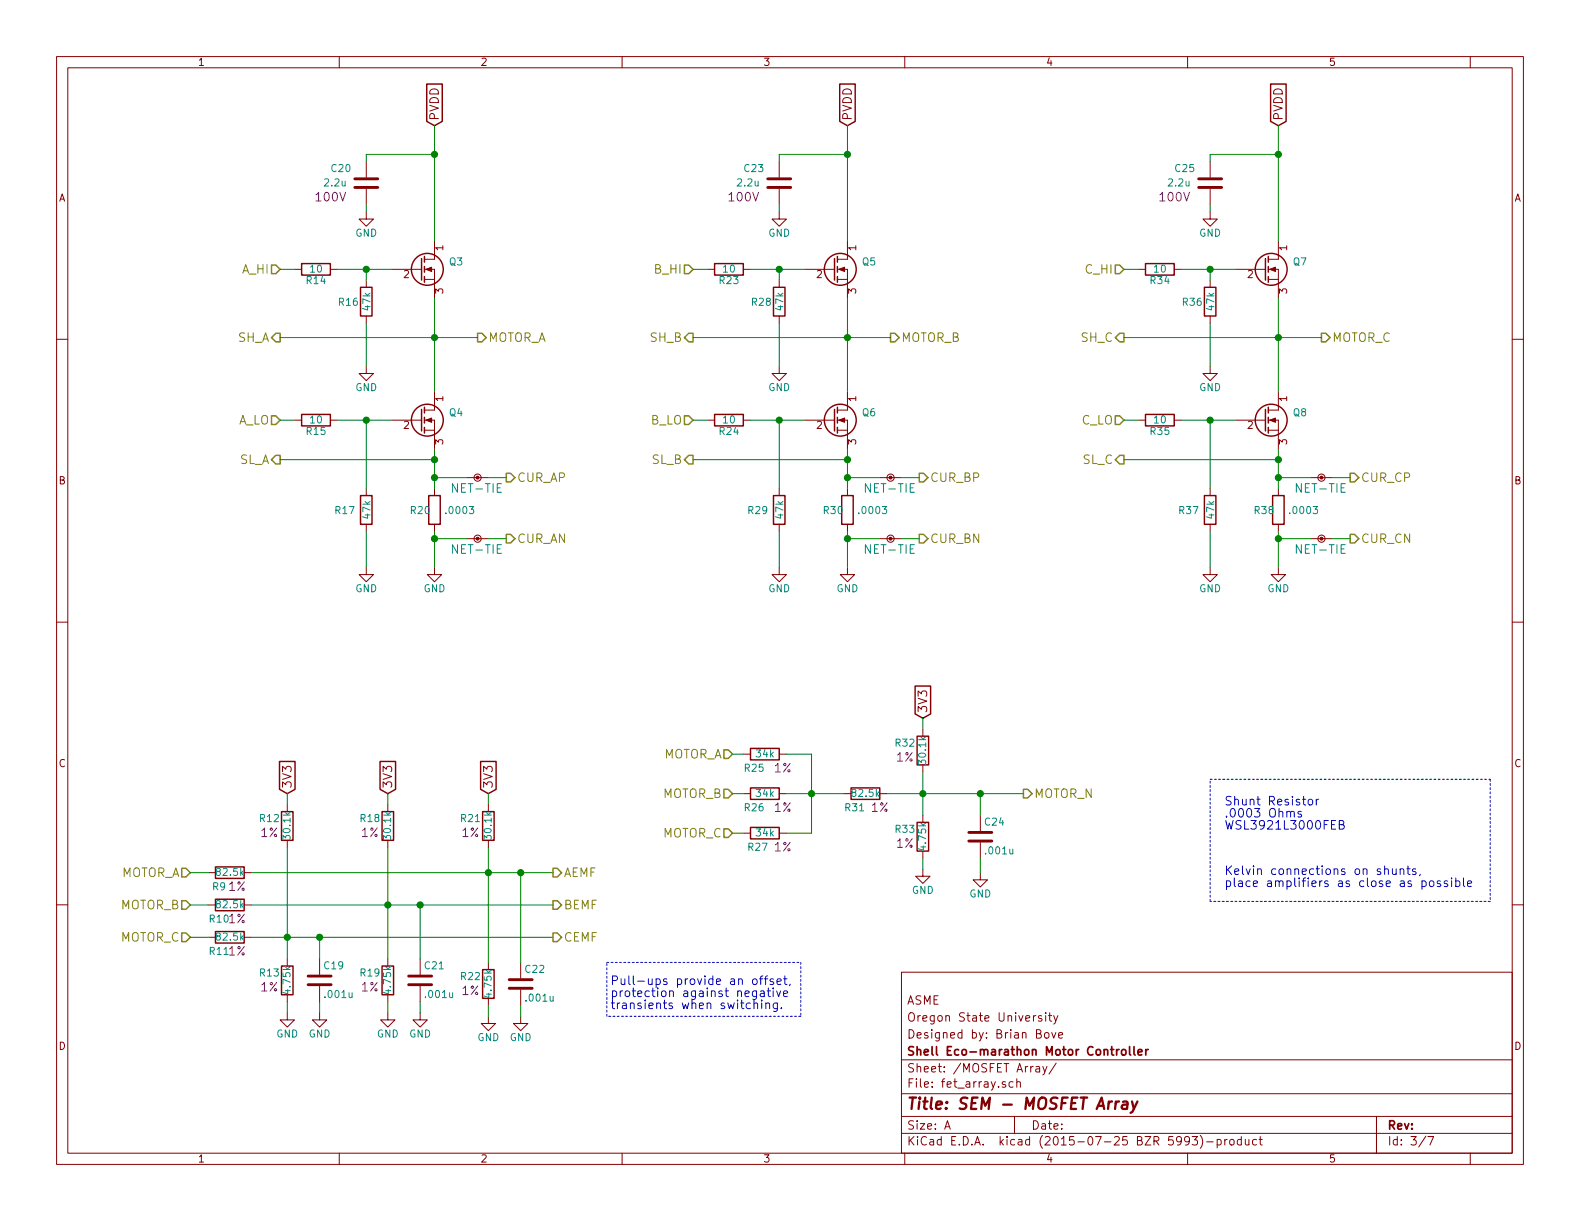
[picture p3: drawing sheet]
EESchema Schematic File Version 2
LIBS:power
LIBS:device
LIBS:transistors
LIBS:conn
LIBS:linear
LIBS:regul
LIBS:74xx
LIBS:cmos4000
LIBS:adc-dac
LIBS:memory
LIBS:xilinx
LIBS:microcontrollers
LIBS:dsp
LIBS:microchip
LIBS:analog_switches
LIBS:motorola
LIBS:texas
LIBS:intel
LIBS:audio
LIBS:interface
LIBS:digital-audio
LIBS:philips
LIBS:display
LIBS:cypress
LIBS:siliconi
LIBS:opto
LIBS:atmel
LIBS:contrib
LIBS:valves
LIBS:borniers
LIBS:drv8303
LIBS:dual-pmos
LIBS:net-tie
LIBS:ad8691
LIBS:drv8301
LIBS:tlv62566
LIBS:mcp9700
LIBS:st-shield-rev1-cache
EELAYER 25 0
EELAYER END
$Descr A 11000 8500
encoding utf-8
Sheet 3 7
Title "SEM - MOSFET Array"
Date ""
Rev ""
Comp "Shell Eco-marathon Motor Controller"
Comment1 "Designed by: Brian Bove"
Comment2 "Oregon State University"
Comment3 "ASME"
Comment4 ""
$EndDescr
$Comp
L Q_NMOS_DGS Q3
U 1 1
P 2925 1875
F 0 "Q3" H 3225 1925 50  0000 R CNN
F 1 "Q_NMOS_DGS" H 3575 1825 50  0001 R CNN
F 2 "" H 3125 1975 29  0001 C CNN
F 3 "" H 2925 1875 60  0000 C CNN
	1    2925 1875
	1    0    0    -1  
$EndComp
$Comp
L Q_NMOS_DGS Q4
U 1 1
P 2925 2925
F 0 "Q4" H 3225 2975 50  0000 R CNN
F 1 "Q_NMOS_DGS" H 3575 2875 50  0001 R CNN
F 2 "" H 3125 3025 29  0001 C CNN
F 3 "" H 2925 2925 60  0000 C CNN
	1    2925 2925
	1    0    0    -1  
$EndComp
$Comp
L R R14
U 1 1
P 2200 1875
F 0 "R14" V 2280 1875 50  0000 C CNN
F 1 "10" V 2200 1875 50  0000 C CNN
F 2 "" V 2130 1875 30  0001 C CNN
F 3 "" H 2200 1875 30  0000 C CNN
	1    2200 1875
	0    1    1    0   
$EndComp
$Comp
L R R15
U 1 1
P 2200 2925
F 0 "R15" V 2280 2925 50  0000 C CNN
F 1 "10" V 2200 2925 50  0000 C CNN
F 2 "" V 2130 2925 30  0001 C CNN
F 3 "" H 2200 2925 30  0000 C CNN
	1    2200 2925
	0    1    1    0   
$EndComp
$Comp
L R R16
U 1 1
P 2550 2100
F 0 "R16" H 2675 2100 50  0000 C CNN
F 1 "47k" V 2550 2100 50  0000 C CNN
F 2 "" V 2480 2100 30  0001 C CNN
F 3 "" H 2550 2100 30  0000 C CNN
	1    2550 2100
	-1   0    0    1   
$EndComp
$Comp
L R R17
U 1 1
P 2550 3550
F 0 "R17" H 2700 3550 50  0000 C CNN
F 1 "47k" V 2550 3550 50  0000 C CNN
F 2 "" V 2480 3550 30  0001 C CNN
F 3 "" H 2550 3550 30  0000 C CNN
	1    2550 3550
	-1   0    0    1   
$EndComp
$Comp
L R R20
U 1 1
P 3025 3550
F 0 "R20" H 3125 3550 50  0000 C CNN
F 1 ".0003" H 2850 3550 50  0000 C CNN
F 2 "" V 2955 3550 30  0001 C CNN
F 3 "" H 3025 3550 30  0000 C CNN
	1    3025 3550
	-1   0    0    1   
$EndComp
Text HLabel 3325 2350 2    60   Output ~ 0
MOTOR_A
$Comp
L GND #PWR022
U 1 1
P 3025 3950
F 0 "#PWR022" H 3025 3700 50  0001 C CNN
F 1 "GND" H 3025 3800 50  0000 C CNN
F 2 "" H 3025 3950 60  0000 C CNN
F 3 "" H 3025 3950 60  0000 C CNN
	1    3025 3950
	1    0    0    -1  
$EndComp
$Comp
L GND #PWR023
U 1 1
P 2550 3950
F 0 "#PWR023" H 2550 3700 50  0001 C CNN
F 1 "GND" H 2550 3800 50  0000 C CNN
F 2 "" H 2550 3950 60  0000 C CNN
F 3 "" H 2550 3950 60  0000 C CNN
	1    2550 3950
	1    0    0    -1  
$EndComp
$Comp
L GND #PWR024
U 1 1
P 2550 2550
F 0 "#PWR024" H 2550 2300 50  0001 C CNN
F 1 "GND" H 2550 2400 50  0000 C CNN
F 2 "" H 2550 2550 60  0000 C CNN
F 3 "" H 2550 2550 60  0000 C CNN
	1    2550 2550
	1    0    0    -1  
$EndComp
Text HLabel 1950 2925 0    60   Input ~ 0
A_LO
Text HLabel 1950 1875 0    60   Input ~ 0
A_HI
Text GLabel 3025 875  1    60   Input ~ 0
PVDD
Text Notes 8525 5775 0    60   ~ 0
Shunt Resistor\n.0003 Ohms\nWSL3921L3000FEB
$Comp
L C C20
U 1 1
P 2550 1275
F 0 "C20" H 2300 1375 50  0000 L CNN
F 1 "2.2u" H 2250 1275 50  0000 L CNN
F 2 "" H 2588 1125 30  0001 C CNN
F 3 "" H 2550 1275 60  0000 C CNN
F 4 "100V" H 2300 1175 60  0000 C CNN "Rating"
	1    2550 1275
	1    0    0    -1  
$EndComp
$Comp
L GND #PWR025
U 1 1
P 2550 1475
F 0 "#PWR025" H 2550 1225 50  0001 C CNN
F 1 "GND" H 2550 1325 50  0000 C CNN
F 2 "" H 2550 1475 60  0000 C CNN
F 3 "" H 2550 1475 60  0000 C CNN
	1    2550 1475
	1    0    0    -1  
$EndComp
$Comp
L NET-TIE W2
U 1 1
P 3325 3750
F 0 "W2" H 3336 3589 60  0001 C CNN
F 1 "NET-TIE" H 3319 3672 60  0000 C CNN
F 2 "" H 3325 3750 60  0001 C CNN
F 3 "" H 3325 3750 60  0000 C CNN
	1    3325 3750
	1    0    0    -1  
$EndComp
Text HLabel 3525 3750 2    60   Output ~ 0
CUR_AN
$Comp
L NET-TIE W1
U 1 1
P 3325 3325
F 0 "W1" H 3336 3164 60  0001 C CNN
F 1 "NET-TIE" H 3319 3247 60  0000 C CNN
F 2 "" H 3325 3325 60  0001 C CNN
F 3 "" H 3325 3325 60  0000 C CNN
	1    3325 3325
	1    0    0    -1  
$EndComp
Text HLabel 3525 3325 2    60   Output ~ 0
CUR_AP
Text HLabel 1950 3200 0    60   Output ~ 0
SL_A
Text HLabel 1950 2350 0    60   Output ~ 0
SH_A
Text Notes 8525 6175 0    60   ~ 0
Kelvin connections on shunts,\nplace amplifiers as close as possible
$Comp
L Q_NMOS_DGS Q5
U 1 1
P 5800 1875
F 0 "Q5" H 6100 1925 50  0000 R CNN
F 1 "Q_NMOS_DGS" H 6450 1825 50  0001 R CNN
F 2 "" H 6000 1975 29  0001 C CNN
F 3 "" H 5800 1875 60  0000 C CNN
	1    5800 1875
	1    0    0    -1  
$EndComp
$Comp
L Q_NMOS_DGS Q6
U 1 1
P 5800 2925
F 0 "Q6" H 6100 2975 50  0000 R CNN
F 1 "Q_NMOS_DGS" H 6450 2875 50  0001 R CNN
F 2 "" H 6000 3025 29  0001 C CNN
F 3 "" H 5800 2925 60  0000 C CNN
	1    5800 2925
	1    0    0    -1  
$EndComp
$Comp
L R R23
U 1 1
P 5075 1875
F 0 "R23" V 5155 1875 50  0000 C CNN
F 1 "10" V 5075 1875 50  0000 C CNN
F 2 "" V 5005 1875 30  0001 C CNN
F 3 "" H 5075 1875 30  0000 C CNN
	1    5075 1875
	0    1    1    0   
$EndComp
$Comp
L R R24
U 1 1
P 5075 2925
F 0 "R24" V 5155 2925 50  0000 C CNN
F 1 "10" V 5075 2925 50  0000 C CNN
F 2 "" V 5005 2925 30  0001 C CNN
F 3 "" H 5075 2925 30  0000 C CNN
	1    5075 2925
	0    1    1    0   
$EndComp
$Comp
L R R28
U 1 1
P 5425 2100
F 0 "R28" H 5550 2100 50  0000 C CNN
F 1 "47k" V 5425 2100 50  0000 C CNN
F 2 "" V 5355 2100 30  0001 C CNN
F 3 "" H 5425 2100 30  0000 C CNN
	1    5425 2100
	-1   0    0    1   
$EndComp
$Comp
L R R29
U 1 1
P 5425 3550
F 0 "R29" H 5575 3550 50  0000 C CNN
F 1 "47k" V 5425 3550 50  0000 C CNN
F 2 "" V 5355 3550 30  0001 C CNN
F 3 "" H 5425 3550 30  0000 C CNN
	1    5425 3550
	-1   0    0    1   
$EndComp
$Comp
L R R30
U 1 1
P 5900 3550
F 0 "R30" H 6000 3550 50  0000 C CNN
F 1 ".0003" H 5725 3550 50  0000 C CNN
F 2 "" V 5830 3550 30  0001 C CNN
F 3 "" H 5900 3550 30  0000 C CNN
	1    5900 3550
	-1   0    0    1   
$EndComp
Text HLabel 6200 2350 2    60   Output ~ 0
MOTOR_B
$Comp
L GND #PWR026
U 1 1
P 5900 3950
F 0 "#PWR026" H 5900 3700 50  0001 C CNN
F 1 "GND" H 5900 3800 50  0000 C CNN
F 2 "" H 5900 3950 60  0000 C CNN
F 3 "" H 5900 3950 60  0000 C CNN
	1    5900 3950
	1    0    0    -1  
$EndComp
$Comp
L GND #PWR027
U 1 1
P 5425 3950
F 0 "#PWR027" H 5425 3700 50  0001 C CNN
F 1 "GND" H 5425 3800 50  0000 C CNN
F 2 "" H 5425 3950 60  0000 C CNN
F 3 "" H 5425 3950 60  0000 C CNN
	1    5425 3950
	1    0    0    -1  
$EndComp
$Comp
L GND #PWR028
U 1 1
P 5425 2550
F 0 "#PWR028" H 5425 2300 50  0001 C CNN
F 1 "GND" H 5425 2400 50  0000 C CNN
F 2 "" H 5425 2550 60  0000 C CNN
F 3 "" H 5425 2550 60  0000 C CNN
	1    5425 2550
	1    0    0    -1  
$EndComp
Text HLabel 4825 2925 0    60   Input ~ 0
B_LO
Text HLabel 4825 1875 0    60   Input ~ 0
B_HI
Text GLabel 5900 875  1    60   Input ~ 0
PVDD
$Comp
L C C23
U 1 1
P 5425 1275
F 0 "C23" H 5175 1375 50  0000 L CNN
F 1 "2.2u" H 5125 1275 50  0000 L CNN
F 2 "" H 5463 1125 30  0001 C CNN
F 3 "" H 5425 1275 60  0000 C CNN
F 4 "100V" H 5175 1175 60  0000 C CNN "Rating"
	1    5425 1275
	1    0    0    -1  
$EndComp
$Comp
L GND #PWR029
U 1 1
P 5425 1475
F 0 "#PWR029" H 5425 1225 50  0001 C CNN
F 1 "GND" H 5425 1325 50  0000 C CNN
F 2 "" H 5425 1475 60  0000 C CNN
F 3 "" H 5425 1475 60  0000 C CNN
	1    5425 1475
	1    0    0    -1  
$EndComp
$Comp
L NET-TIE W4
U 1 1
P 6200 3750
F 0 "W4" H 6211 3589 60  0001 C CNN
F 1 "NET-TIE" H 6194 3672 60  0000 C CNN
F 2 "" H 6200 3750 60  0001 C CNN
F 3 "" H 6200 3750 60  0000 C CNN
	1    6200 3750
	1    0    0    -1  
$EndComp
Text HLabel 6400 3750 2    60   Output ~ 0
CUR_BN
$Comp
L NET-TIE W3
U 1 1
P 6200 3325
F 0 "W3" H 6211 3164 60  0001 C CNN
F 1 "NET-TIE" H 6194 3247 60  0000 C CNN
F 2 "" H 6200 3325 60  0001 C CNN
F 3 "" H 6200 3325 60  0000 C CNN
	1    6200 3325
	1    0    0    -1  
$EndComp
Text HLabel 6400 3325 2    60   Output ~ 0
CUR_BP
Text HLabel 4825 3200 0    60   Output ~ 0
SL_B
Text HLabel 4825 2350 0    60   Output ~ 0
SH_B
$Comp
L Q_NMOS_DGS Q7
U 1 1
P 8800 1875
F 0 "Q7" H 9100 1925 50  0000 R CNN
F 1 "Q_NMOS_DGS" H 9450 1825 50  0001 R CNN
F 2 "" H 9000 1975 29  0001 C CNN
F 3 "" H 8800 1875 60  0000 C CNN
	1    8800 1875
	1    0    0    -1  
$EndComp
$Comp
L Q_NMOS_DGS Q8
U 1 1
P 8800 2925
F 0 "Q8" H 9100 2975 50  0000 R CNN
F 1 "Q_NMOS_DGS" H 9450 2875 50  0001 R CNN
F 2 "" H 9000 3025 29  0001 C CNN
F 3 "" H 8800 2925 60  0000 C CNN
	1    8800 2925
	1    0    0    -1  
$EndComp
$Comp
L R R34
U 1 1
P 8075 1875
F 0 "R34" V 8155 1875 50  0000 C CNN
F 1 "10" V 8075 1875 50  0000 C CNN
F 2 "" V 8005 1875 30  0001 C CNN
F 3 "" H 8075 1875 30  0000 C CNN
	1    8075 1875
	0    1    1    0   
$EndComp
$Comp
L R R35
U 1 1
P 8075 2925
F 0 "R35" V 8155 2925 50  0000 C CNN
F 1 "10" V 8075 2925 50  0000 C CNN
F 2 "" V 8005 2925 30  0001 C CNN
F 3 "" H 8075 2925 30  0000 C CNN
	1    8075 2925
	0    1    1    0   
$EndComp
$Comp
L R R36
U 1 1
P 8425 2100
F 0 "R36" H 8550 2100 50  0000 C CNN
F 1 "47k" V 8425 2100 50  0000 C CNN
F 2 "" V 8355 2100 30  0001 C CNN
F 3 "" H 8425 2100 30  0000 C CNN
	1    8425 2100
	-1   0    0    1   
$EndComp
$Comp
L R R37
U 1 1
P 8425 3550
F 0 "R37" H 8575 3550 50  0000 C CNN
F 1 "47k" V 8425 3550 50  0000 C CNN
F 2 "" V 8355 3550 30  0001 C CNN
F 3 "" H 8425 3550 30  0000 C CNN
	1    8425 3550
	-1   0    0    1   
$EndComp
$Comp
L R R38
U 1 1
P 8900 3550
F 0 "R38" H 9000 3550 50  0000 C CNN
F 1 ".0003" H 8725 3550 50  0000 C CNN
F 2 "" V 8830 3550 30  0001 C CNN
F 3 "" H 8900 3550 30  0000 C CNN
	1    8900 3550
	-1   0    0    1   
$EndComp
Text HLabel 9200 2350 2    60   Output ~ 0
MOTOR_C
$Comp
L GND #PWR030
U 1 1
P 8900 3950
F 0 "#PWR030" H 8900 3700 50  0001 C CNN
F 1 "GND" H 8900 3800 50  0000 C CNN
F 2 "" H 8900 3950 60  0000 C CNN
F 3 "" H 8900 3950 60  0000 C CNN
	1    8900 3950
	1    0    0    -1  
$EndComp
$Comp
L GND #PWR031
U 1 1
P 8425 3950
F 0 "#PWR031" H 8425 3700 50  0001 C CNN
F 1 "GND" H 8425 3800 50  0000 C CNN
F 2 "" H 8425 3950 60  0000 C CNN
F 3 "" H 8425 3950 60  0000 C CNN
	1    8425 3950
	1    0    0    -1  
$EndComp
$Comp
L GND #PWR032
U 1 1
P 8425 2550
F 0 "#PWR032" H 8425 2300 50  0001 C CNN
F 1 "GND" H 8425 2400 50  0000 C CNN
F 2 "" H 8425 2550 60  0000 C CNN
F 3 "" H 8425 2550 60  0000 C CNN
	1    8425 2550
	1    0    0    -1  
$EndComp
Text HLabel 7825 2925 0    60   Input ~ 0
C_LO
Text HLabel 7825 1875 0    60   Input ~ 0
C_HI
Text GLabel 8900 875  1    60   Input ~ 0
PVDD
$Comp
L C C25
U 1 1
P 8425 1275
F 0 "C25" H 8175 1375 50  0000 L CNN
F 1 "2.2u" H 8125 1275 50  0000 L CNN
F 2 "" H 8463 1125 30  0001 C CNN
F 3 "" H 8425 1275 60  0000 C CNN
F 4 "100V" H 8175 1175 60  0000 C CNN "Rating"
	1    8425 1275
	1    0    0    -1  
$EndComp
$Comp
L GND #PWR033
U 1 1
P 8425 1475
F 0 "#PWR033" H 8425 1225 50  0001 C CNN
F 1 "GND" H 8425 1325 50  0000 C CNN
F 2 "" H 8425 1475 60  0000 C CNN
F 3 "" H 8425 1475 60  0000 C CNN
	1    8425 1475
	1    0    0    -1  
$EndComp
$Comp
L NET-TIE W6
U 1 1
P 9200 3750
F 0 "W6" H 9211 3589 60  0001 C CNN
F 1 "NET-TIE" H 9194 3672 60  0000 C CNN
F 2 "" H 9200 3750 60  0001 C CNN
F 3 "" H 9200 3750 60  0000 C CNN
	1    9200 3750
	1    0    0    -1  
$EndComp
Text HLabel 9400 3750 2    60   Output ~ 0
CUR_CN
$Comp
L NET-TIE W5
U 1 1
P 9200 3325
F 0 "W5" H 9211 3164 60  0001 C CNN
F 1 "NET-TIE" H 9194 3247 60  0000 C CNN
F 2 "" H 9200 3325 60  0001 C CNN
F 3 "" H 9200 3325 60  0000 C CNN
	1    9200 3325
	1    0    0    -1  
$EndComp
Text HLabel 9400 3325 2    60   Output ~ 0
CUR_CP
Text HLabel 7825 3200 0    60   Output ~ 0
SL_C
Text HLabel 7825 2350 0    60   Output ~ 0
SH_C
$Comp
L R R25
U 1 1
P 5325 5250
F 0 "R25" V 5425 5175 50  0000 C CNN
F 1 "34k" V 5325 5250 50  0000 C CNN
F 2 "" V 5255 5250 30  0001 C CNN
F 3 "" H 5325 5250 30  0000 C CNN
F 4 "1%" V 5425 5375 60  0000 C CNN "Tolerance"
	1    5325 5250
	0    1    1    0   
$EndComp
$Comp
L R R26
U 1 1
P 5325 5525
F 0 "R26" V 5425 5450 50  0000 C CNN
F 1 "34k" V 5325 5525 50  0000 C CNN
F 2 "" V 5255 5525 30  0001 C CNN
F 3 "" H 5325 5525 30  0000 C CNN
F 4 "1%" V 5425 5650 60  0000 C CNN "Tolerance"
	1    5325 5525
	0    1    1    0   
$EndComp
$Comp
L R R27
U 1 1
P 5325 5800
F 0 "R27" V 5425 5750 50  0000 C CNN
F 1 "34k" V 5325 5800 50  0000 C CNN
F 2 "" V 5255 5800 30  0001 C CNN
F 3 "" H 5325 5800 30  0000 C CNN
F 4 "1%" V 5425 5925 60  0000 C CNN "Tolerance"
	1    5325 5800
	0    1    1    0   
$EndComp
$Comp
L C C24
U 1 1
P 6825 5825
F 0 "C24" H 6850 5925 50  0000 L CNN
F 1 ".001u" H 6850 5725 50  0000 L CNN
F 2 "" H 6863 5675 30  0001 C CNN
F 3 "" H 6825 5825 60  0000 C CNN
	1    6825 5825
	1    0    0    -1  
$EndComp
$Comp
L GND #PWR034
U 1 1
P 6825 6075
F 0 "#PWR034" H 6825 5825 50  0001 C CNN
F 1 "GND" H 6825 5925 50  0000 C CNN
F 2 "" H 6825 6075 60  0000 C CNN
F 3 "" H 6825 6075 60  0000 C CNN
	1    6825 6075
	1    0    0    -1  
$EndComp
$Comp
L GND #PWR035
U 1 1
P 6425 6050
F 0 "#PWR035" H 6425 5800 50  0001 C CNN
F 1 "GND" H 6425 5900 50  0000 C CNN
F 2 "" H 6425 6050 60  0000 C CNN
F 3 "" H 6425 6050 60  0000 C CNN
	1    6425 6050
	1    0    0    -1  
$EndComp
Text GLabel 6425 5000 1    60   Input ~ 0
3V3
Text HLabel 7125 5525 2    60   Output ~ 0
MOTOR_N
Text HLabel 5100 5250 0    60   Input ~ 0
MOTOR_A
Text HLabel 5100 5525 0    60   Input ~ 0
MOTOR_B
Text HLabel 5100 5800 0    60   Input ~ 0
MOTOR_C
Text HLabel 1325 6075 0    60   Input ~ 0
MOTOR_A
Text HLabel 1325 6300 0    60   Input ~ 0
MOTOR_B
Text HLabel 1325 6525 0    60   Input ~ 0
MOTOR_C
$Comp
L R R11
U 1 1
P 1600 6525
F 0 "R11" V 1700 6450 50  0000 C CNN
F 1 "82.5k" V 1600 6525 50  0000 C CNN
F 2 "" V 1530 6525 30  0001 C CNN
F 3 "" H 1600 6525 30  0000 C CNN
F 4 "1%" V 1700 6575 60  0000 C CNN "Tolerance"
	1    1600 6525
	0    1    1    0   
$EndComp
$Comp
L R R13
U 1 1
P 2000 6825
F 0 "R13" H 1875 6875 50  0000 C CNN
F 1 "4.75k" V 2000 6825 50  0000 C CNN
F 2 "" V 1930 6825 30  0001 C CNN
F 3 "" H 2000 6825 30  0000 C CNN
F 4 "1%" H 1875 6775 60  0000 C CNN "Tolerance"
	1    2000 6825
	1    0    0    -1  
$EndComp
$Comp
L R R12
U 1 1
P 2000 5750
F 0 "R12" H 1875 5800 50  0000 C CNN
F 1 "30.1k" V 2000 5750 50  0000 C CNN
F 2 "" V 1930 5750 30  0001 C CNN
F 3 "" H 2000 5750 30  0000 C CNN
F 4 "1%" H 1875 5700 60  0000 C CNN "Tolerance"
	1    2000 5750
	1    0    0    -1  
$EndComp
$Comp
L C C19
U 1 1
P 2225 6825
F 0 "C19" H 2250 6925 50  0000 L CNN
F 1 ".001u" H 2250 6725 50  0000 L CNN
F 2 "" H 2263 6675 30  0001 C CNN
F 3 "" H 2225 6825 60  0000 C CNN
	1    2225 6825
	1    0    0    -1  
$EndComp
$Comp
L GND #PWR036
U 1 1
P 2000 7050
F 0 "#PWR036" H 2000 6800 50  0001 C CNN
F 1 "GND" H 2000 6900 50  0000 C CNN
F 2 "" H 2000 7050 60  0000 C CNN
F 3 "" H 2000 7050 60  0000 C CNN
	1    2000 7050
	1    0    0    -1  
$EndComp
Text GLabel 3400 5525 1    60   Input ~ 0
3V3
Wire Wire Line
	3025 2075 3025 2725
Wire Wire Line
	3025 3125 3025 3400
Wire Wire Line
	2350 2925 2725 2925
Wire Wire Line
	2350 1875 2725 1875
Wire Wire Line
	1950 2350 3325 2350
Wire Wire Line
	2550 2250 2550 2550
Wire Wire Line
	3025 3700 3025 3950
Wire Wire Line
	3025 875  3025 1675
Wire Wire Line
	2050 2925 1950 2925
Wire Wire Line
	2050 1875 1950 1875
Wire Wire Line
	2550 1425 2550 1475
Wire Wire Line
	2550 1125 2550 1075
Connection ~ 3025 1075
Wire Wire Line
	3250 3750 3025 3750
Connection ~ 3025 3750
Wire Wire Line
	3400 3750 3525 3750
Wire Wire Line
	3025 3325 3250 3325
Connection ~ 3025 3325
Wire Wire Line
	3400 3325 3525 3325
Wire Wire Line
	1950 3200 3025 3200
Connection ~ 3025 3200
Wire Wire Line
	2550 3400 2550 2925
Connection ~ 2550 2925
Wire Wire Line
	2550 3700 2550 3950
Connection ~ 3025 2350
Wire Wire Line
	2550 1950 2550 1875
Connection ~ 2550 1875
Wire Wire Line
	5900 2075 5900 2725
Wire Wire Line
	5900 3125 5900 3400
Wire Wire Line
	5225 2925 5600 2925
Wire Wire Line
	5225 1875 5600 1875
Wire Wire Line
	4825 2350 6200 2350
Wire Wire Line
	5425 2250 5425 2550
Wire Wire Line
	5900 3700 5900 3950
Wire Wire Line
	5900 875  5900 1675
Wire Wire Line
	4925 2925 4825 2925
Wire Wire Line
	4925 1875 4825 1875
Wire Wire Line
	5425 1425 5425 1475
Wire Wire Line
	5425 1125 5425 1075
Connection ~ 5900 1075
Wire Wire Line
	6125 3750 5900 3750
Connection ~ 5900 3750
Wire Wire Line
	6275 3750 6400 3750
Wire Wire Line
	5900 3325 6125 3325
Connection ~ 5900 3325
Wire Wire Line
	6275 3325 6400 3325
Wire Wire Line
	4825 3200 5900 3200
Connection ~ 5900 3200
Wire Wire Line
	5425 3400 5425 2925
Connection ~ 5425 2925
Wire Wire Line
	5425 3700 5425 3950
Connection ~ 5900 2350
Wire Wire Line
	5425 1950 5425 1875
Connection ~ 5425 1875
Wire Wire Line
	8900 2075 8900 2725
Wire Wire Line
	8900 3125 8900 3400
Wire Wire Line
	8225 2925 8600 2925
Wire Wire Line
	8225 1875 8600 1875
Wire Wire Line
	7825 2350 9200 2350
Wire Wire Line
	8425 2250 8425 2550
Wire Wire Line
	8900 3700 8900 3950
Wire Wire Line
	8900 875  8900 1675
Wire Wire Line
	7925 2925 7825 2925
Wire Wire Line
	7925 1875 7825 1875
Wire Wire Line
	8425 1425 8425 1475
Wire Wire Line
	8425 1125 8425 1075
Connection ~ 8900 1075
Wire Wire Line
	9125 3750 8900 3750
Connection ~ 8900 3750
Wire Wire Line
	9275 3750 9400 3750
Wire Wire Line
	8900 3325 9125 3325
Connection ~ 8900 3325
Wire Wire Line
	9275 3325 9400 3325
Wire Wire Line
	7825 3200 8900 3200
Connection ~ 8900 3200
Wire Wire Line
	8425 3400 8425 2925
Connection ~ 8425 2925
Wire Wire Line
	8425 3700 8425 3950
Connection ~ 8900 2350
Wire Wire Line
	8425 1950 8425 1875
Connection ~ 8425 1875
Wire Notes Line
	8425 5425 10375 5425
Wire Notes Line
	10375 5425 10375 6275
Wire Notes Line
	10375 6275 8425 6275
Wire Notes Line
	8425 6275 8425 5425
Wire Wire Line
	5475 5250 5650 5250
Wire Wire Line
	5650 5250 5650 5800
Wire Wire Line
	5650 5800 5475 5800
Wire Wire Line
	5475 5525 5875 5525
Connection ~ 5650 5525
Wire Wire Line
	5175 5250 5100 5250
Wire Wire Line
	5175 5525 5100 5525
Wire Wire Line
	5175 5800 5100 5800
Wire Wire Line
	6175 5525 7125 5525
Wire Wire Line
	6425 5375 6425 5675
Connection ~ 6425 5525
Wire Wire Line
	6825 5525 6825 5675
Wire Wire Line
	6825 5975 6825 6075
Wire Wire Line
	6425 5975 6425 6050
Wire Wire Line
	6425 5075 6425 5000
Connection ~ 6825 5525
Wire Wire Line
	1325 6525 1450 6525
Wire Wire Line
	2000 6975 2000 7050
Wire Wire Line
	3400 5600 3400 5525
$Comp
L R R10
U 1 1
P 1600 6300
F 0 "R10" V 1700 6225 50  0000 C CNN
F 1 "82.5k" V 1600 6300 50  0000 C CNN
F 2 "" V 1530 6300 30  0001 C CNN
F 3 "" H 1600 6300 30  0000 C CNN
F 4 "1%" V 1700 6350 60  0000 C CNN "Tolerance"
	1    1600 6300
	0    1    1    0   
$EndComp
$Comp
L R R9
U 1 1
P 1600 6075
F 0 "R9" V 1700 6000 50  0000 C CNN
F 1 "82.5k" V 1600 6075 50  0000 C CNN
F 2 "" V 1530 6075 30  0001 C CNN
F 3 "" H 1600 6075 30  0000 C CNN
F 4 "1%" V 1700 6125 60  0000 C CNN "Tolerance"
	1    1600 6075
	0    1    1    0   
$EndComp
$Comp
L R R19
U 1 1
P 2700 6825
F 0 "R19" H 2575 6875 50  0000 C CNN
F 1 "4.75k" V 2700 6825 50  0000 C CNN
F 2 "" V 2630 6825 30  0001 C CNN
F 3 "" H 2700 6825 30  0000 C CNN
F 4 "1%" H 2575 6775 60  0000 C CNN "Tolerance"
	1    2700 6825
	1    0    0    -1  
$EndComp
$Comp
L C C21
U 1 1
P 2925 6825
F 0 "C21" H 2950 6925 50  0000 L CNN
F 1 ".001u" H 2950 6725 50  0000 L CNN
F 2 "" H 2963 6675 30  0001 C CNN
F 3 "" H 2925 6825 60  0000 C CNN
	1    2925 6825
	1    0    0    -1  
$EndComp
$Comp
L GND #PWR037
U 1 1
P 2700 7050
F 0 "#PWR037" H 2700 6800 50  0001 C CNN
F 1 "GND" H 2700 6900 50  0000 C CNN
F 2 "" H 2700 7050 60  0000 C CNN
F 3 "" H 2700 7050 60  0000 C CNN
	1    2700 7050
	1    0    0    -1  
$EndComp
Wire Wire Line
	2700 6975 2700 7050
$Comp
L R R22
U 1 1
P 3400 6850
F 0 "R22" H 3275 6900 50  0000 C CNN
F 1 "4.75k" V 3400 6850 50  0000 C CNN
F 2 "" V 3330 6850 30  0001 C CNN
F 3 "" H 3400 6850 30  0000 C CNN
F 4 "1%" H 3275 6800 60  0000 C CNN "Tolerance"
	1    3400 6850
	1    0    0    -1  
$EndComp
$Comp
L C C22
U 1 1
P 3625 6850
F 0 "C22" H 3650 6950 50  0000 L CNN
F 1 ".001u" H 3650 6750 50  0000 L CNN
F 2 "" H 3663 6700 30  0001 C CNN
F 3 "" H 3625 6850 60  0000 C CNN
	1    3625 6850
	1    0    0    -1  
$EndComp
$Comp
L GND #PWR038
U 1 1
P 3400 7075
F 0 "#PWR038" H 3400 6825 50  0001 C CNN
F 1 "GND" H 3400 6925 50  0000 C CNN
F 2 "" H 3400 7075 60  0000 C CNN
F 3 "" H 3400 7075 60  0000 C CNN
	1    3400 7075
	1    0    0    -1  
$EndComp
Wire Wire Line
	3400 7000 3400 7075
Wire Wire Line
	3400 5900 3400 6700
Wire Wire Line
	1750 6075 3850 6075
Wire Wire Line
	1750 6300 3850 6300
Wire Wire Line
	2700 5900 2700 6675
Wire Wire Line
	2000 5900 2000 6675
Wire Wire Line
	1750 6525 3850 6525
Wire Wire Line
	2225 6525 2225 6675
Connection ~ 2000 6525
Connection ~ 2225 6525
Connection ~ 2700 6300
Connection ~ 3400 6075
Wire Wire Line
	3625 6700 3625 6075
Connection ~ 3625 6075
$Comp
L GND #PWR039
U 1 1
P 2225 7050
F 0 "#PWR039" H 2225 6800 50  0001 C CNN
F 1 "GND" H 2225 6900 50  0000 C CNN
F 2 "" H 2225 7050 60  0000 C CNN
F 3 "" H 2225 7050 60  0000 C CNN
	1    2225 7050
	1    0    0    -1  
$EndComp
$Comp
L GND #PWR040
U 1 1
P 2925 7050
F 0 "#PWR040" H 2925 6800 50  0001 C CNN
F 1 "GND" H 2925 6900 50  0000 C CNN
F 2 "" H 2925 7050 60  0000 C CNN
F 3 "" H 2925 7050 60  0000 C CNN
	1    2925 7050
	1    0    0    -1  
$EndComp
$Comp
L GND #PWR041
U 1 1
P 3625 7075
F 0 "#PWR041" H 3625 6825 50  0001 C CNN
F 1 "GND" H 3625 6925 50  0000 C CNN
F 2 "" H 3625 7075 60  0000 C CNN
F 3 "" H 3625 7075 60  0000 C CNN
	1    3625 7075
	1    0    0    -1  
$EndComp
Wire Wire Line
	3625 7000 3625 7075
Wire Wire Line
	2925 6975 2925 7050
Wire Wire Line
	2225 6975 2225 7050
Wire Wire Line
	2925 6675 2925 6300
Connection ~ 2925 6300
Wire Wire Line
	1325 6075 1450 6075
Wire Wire Line
	1325 6300 1450 6300
Text GLabel 2000 5525 1    60   Input ~ 0
3V3
Wire Wire Line
	2000 5600 2000 5525
Text GLabel 2700 5525 1    60   Input ~ 0
3V3
Wire Wire Line
	2700 5600 2700 5525
Text HLabel 3850 6075 2    60   Output ~ 0
AEMF
Text HLabel 3850 6300 2    60   Output ~ 0
BEMF
Text HLabel 3850 6525 2    60   Output ~ 0
CEMF
$Comp
L R R33
U 1 1
P 6425 5825
F 0 "R33" H 6300 5875 50  0000 C CNN
F 1 "4.75k" V 6425 5825 50  0000 C CNN
F 2 "" V 6355 5825 30  0001 C CNN
F 3 "" H 6425 5825 30  0000 C CNN
F 4 "1%" H 6300 5775 60  0000 C CNN "Tolerance"
	1    6425 5825
	1    0    0    -1  
$EndComp
$Comp
L R R31
U 1 1
P 6025 5525
F 0 "R31" V 6125 5450 50  0000 C CNN
F 1 "82.5k" V 6025 5525 50  0000 C CNN
F 2 "" V 5955 5525 30  0001 C CNN
F 3 "" H 6025 5525 30  0000 C CNN
F 4 "1%" V 6125 5625 60  0000 C CNN "Tolerance"
	1    6025 5525
	0    1    1    0   
$EndComp
$Comp
L R R18
U 1 1
P 2700 5750
F 0 "R18" H 2575 5800 50  0000 C CNN
F 1 "30.1k" V 2700 5750 50  0000 C CNN
F 2 "" V 2630 5750 30  0001 C CNN
F 3 "" H 2700 5750 30  0000 C CNN
F 4 "1%" H 2575 5700 60  0000 C CNN "Tolerance"
	1    2700 5750
	1    0    0    -1  
$EndComp
$Comp
L R R21
U 1 1
P 3400 5750
F 0 "R21" H 3275 5800 50  0000 C CNN
F 1 "30.1k" V 3400 5750 50  0000 C CNN
F 2 "" V 3330 5750 30  0001 C CNN
F 3 "" H 3400 5750 30  0000 C CNN
F 4 "1%" H 3275 5700 60  0000 C CNN "Tolerance"
	1    3400 5750
	1    0    0    -1  
$EndComp
$Comp
L R R32
U 1 1
P 6425 5225
F 0 "R32" H 6300 5275 50  0000 C CNN
F 1 "30.1k" V 6425 5225 50  0000 C CNN
F 2 "" V 6355 5225 30  0001 C CNN
F 3 "" H 6425 5225 30  0000 C CNN
F 4 "1%" H 6300 5175 60  0000 C CNN "Tolerance"
	1    6425 5225
	1    0    0    -1  
$EndComp
Wire Wire Line
	8425 1075 8900 1075
Wire Wire Line
	5425 1075 5900 1075
Wire Wire Line
	2550 1075 3025 1075
Text Notes 4250 7025 0    60   ~ 0
Pull-ups provide an offset,\nprotection against negative\ntransients when switching.
Wire Notes Line
	4225 6700 5575 6700
Wire Notes Line
	5575 6700 5575 7075
Wire Notes Line
	5575 7075 4225 7075
Wire Notes Line
	4225 7075 4225 6700
$EndSCHEMATC
